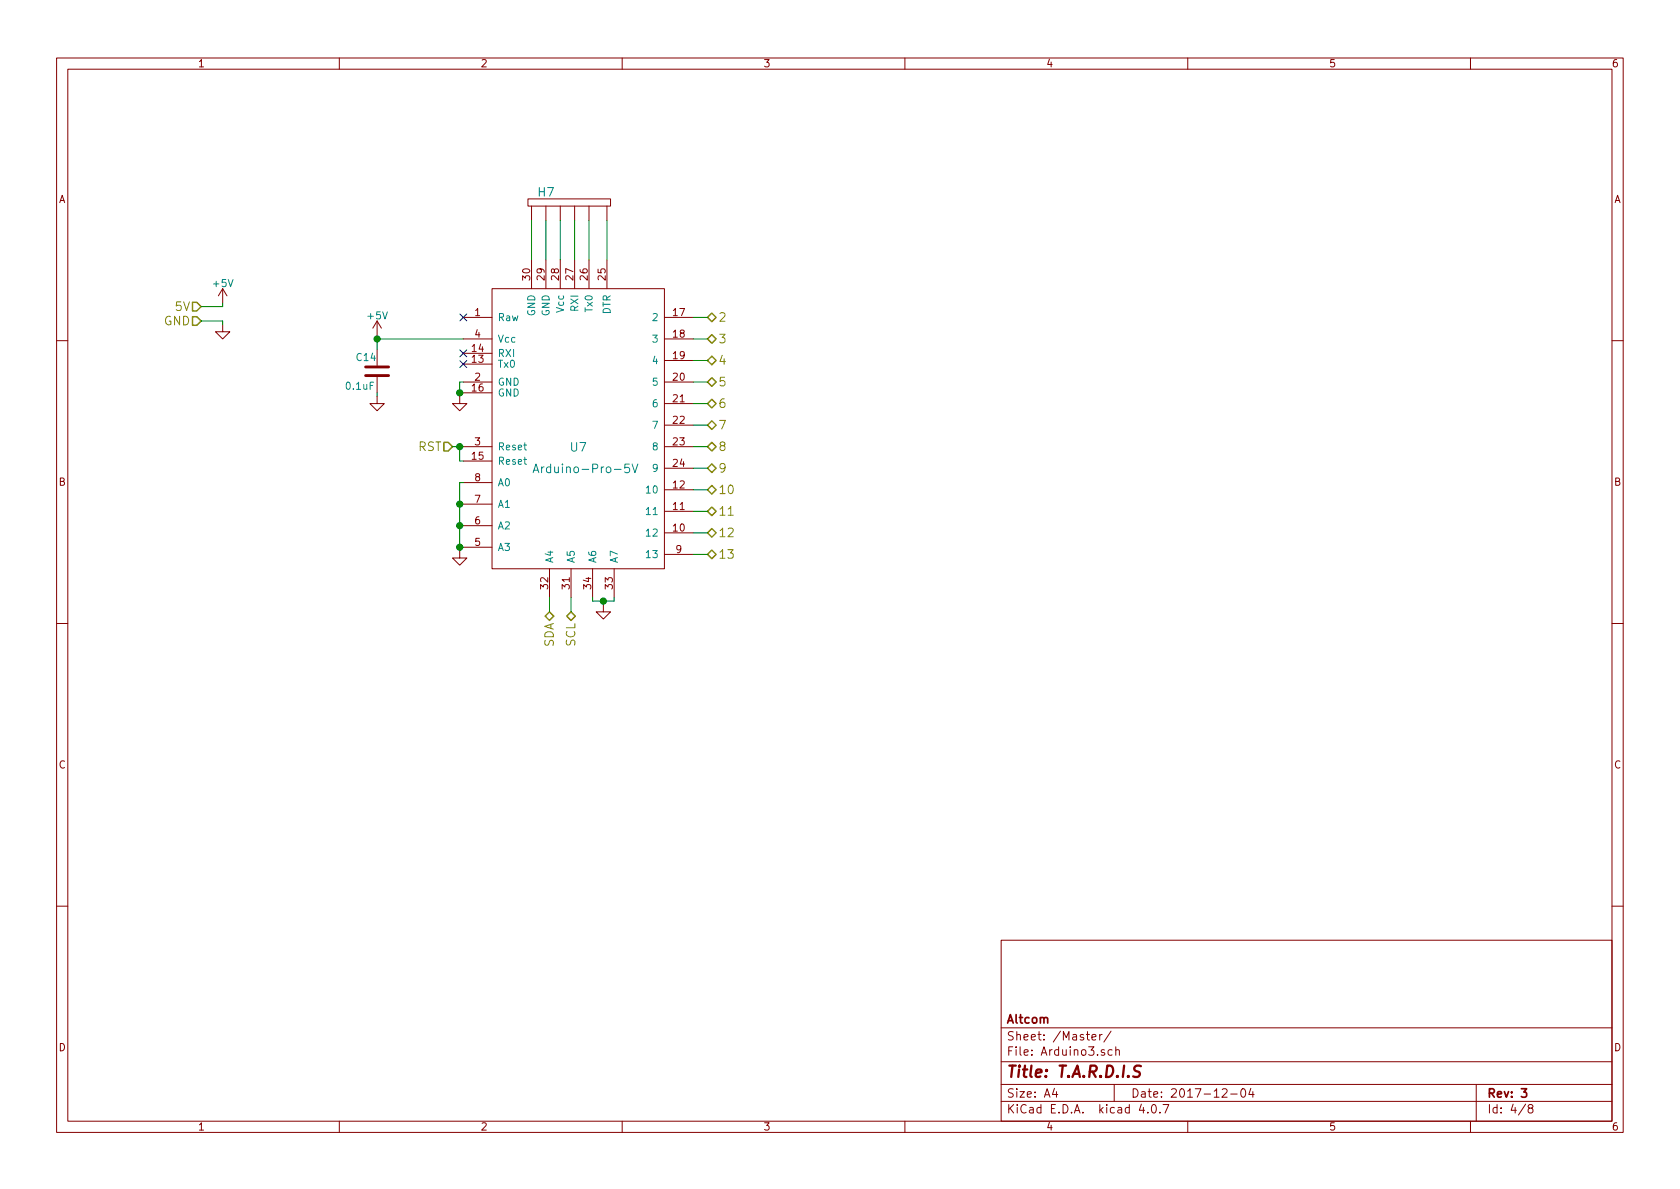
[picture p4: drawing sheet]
EESchema Schematic File Version 2
LIBS:Tardis-rescue
LIBS:power
LIBS:device
LIBS:transistors
LIBS:conn
LIBS:linear
LIBS:regul
LIBS:74xx
LIBS:cmos4000
LIBS:adc-dac
LIBS:memory
LIBS:xilinx
LIBS:microcontrollers
LIBS:dsp
LIBS:microchip
LIBS:analog_switches
LIBS:motorola
LIBS:texas
LIBS:intel
LIBS:audio
LIBS:interface
LIBS:digital-audio
LIBS:philips
LIBS:display
LIBS:cypress
LIBS:siliconi
LIBS:opto
LIBS:atmel
LIBS:contrib
LIBS:valves
LIBS:Tardis
LIBS:Tardis-cache
EELAYER 25 0
EELAYER END
$Descr A4 11693 8268
encoding utf-8
Sheet 4 8
Title "T.A.R.D.I.S"
Date "2017-12-04"
Rev "3"
Comp "Altcom"
Comment1 ""
Comment2 ""
Comment3 ""
Comment4 ""
$EndDescr
$Comp
L Arduino-Pro-5V U7
U 1 1
P 4575 2600
F 0 "U7" H 4025 2100 60  0000 C CNN
F 1 "Arduino-Pro-5V" H 4075 1950 60  0000 C CNN
F 2 "" H 4875 2400 60  0001 C CNN
F 3 "" H 4875 2400 60  0001 C CNN
	1    4575 2600
	1    0    0    -1  
$EndComp
Text HLabel 3150 3100 0    60   Input ~ 0
RST
Text HLabel 3975 4250 3    60   BiDi ~ 0
SCL
Text HLabel 3825 4250 3    60   BiDi ~ 0
SDA
Text HLabel 4925 2200 2    60   BiDi ~ 0
2
Text HLabel 4925 2350 2    60   BiDi ~ 0
3
Text HLabel 4925 2500 2    60   BiDi ~ 0
4
Text HLabel 4925 2650 2    60   BiDi ~ 0
5
Text HLabel 4925 2800 2    60   BiDi ~ 0
6
Text HLabel 4925 2950 2    60   BiDi ~ 0
7
Text HLabel 4925 3100 2    60   BiDi ~ 0
8
Text HLabel 4925 3250 2    60   BiDi ~ 0
9
Text HLabel 4925 3400 2    60   BiDi ~ 0
10
Text HLabel 4925 3550 2    60   BiDi ~ 0
11
Text HLabel 4925 3700 2    60   BiDi ~ 0
12
Text HLabel 4925 3850 2    60   BiDi ~ 0
13
NoConn ~ 3225 2200
$Comp
L C C14
U 1 1
P 2625 2575
F 0 "C14" H 2475 2675 50  0000 L CNN
F 1 "0.1uF" H 2400 2475 50  0000 L CNN
F 2 "" H 2663 2425 50  0001 C CNN
F 3 "" H 2625 2575 50  0001 C CNN
	1    2625 2575
	1    0    0    -1  
$EndComp
Wire Wire Line
	2625 2750 2625 2725
Wire Wire Line
	4825 2200 4925 2200
Wire Wire Line
	4825 2350 4925 2350
Wire Wire Line
	4825 2500 4925 2500
Wire Wire Line
	4825 2650 4925 2650
Wire Wire Line
	4825 2800 4925 2800
Wire Wire Line
	4925 2950 4825 2950
Wire Wire Line
	4825 3100 4925 3100
Wire Wire Line
	4825 3250 4925 3250
Wire Wire Line
	4925 3400 4825 3400
Wire Wire Line
	4825 3550 4925 3550
Wire Wire Line
	4925 3700 4825 3700
Wire Wire Line
	4825 3850 4925 3850
Wire Wire Line
	3825 4150 3825 4250
Wire Wire Line
	3975 4150 3975 4250
Wire Wire Line
	2625 2325 2625 2425
Connection ~ 2625 2350
Wire Wire Line
	3150 3100 3225 3100
$Comp
L Header1 H7
U 1 1
P 3900 1425
F 0 "H7" H 3800 1525 60  0000 C CNN
F 1 "Header1" H 3900 1450 60  0001 C CNN
F 2 "" H 3900 1425 60  0001 C CNN
F 3 "" H 3900 1425 60  0001 C CNN
	1    3900 1425
	1    0    0    -1  
$EndComp
Wire Wire Line
	3900 1800 3900 1525
Wire Wire Line
	4000 1800 4000 1525
Wire Wire Line
	4100 1800 4100 1525
Wire Wire Line
	4225 1800 4225 1525
Wire Wire Line
	3225 3200 3200 3200
Wire Wire Line
	3200 3200 3200 3100
Connection ~ 3200 3100
Wire Wire Line
	3225 3350 3200 3350
Wire Wire Line
	3200 3350 3200 3825
Wire Wire Line
	3200 3800 3225 3800
Wire Wire Line
	3225 3650 3200 3650
Connection ~ 3200 3650
Wire Wire Line
	3225 3500 3200 3500
Connection ~ 3200 3500
Wire Wire Line
	4125 4150 4125 4175
Wire Wire Line
	4125 4175 4275 4175
Wire Wire Line
	4275 4175 4275 4150
$Comp
L GND-RESCUE-Tardis #PWR054
U 1 1
P 3200 3825
F 0 "#PWR054" H 3200 3575 50  0001 C CNN
F 1 "GND" H 3200 3675 50  0001 C CNN
F 2 "" H 3200 3825 50  0001 C CNN
F 3 "" H 3200 3825 50  0001 C CNN
	1    3200 3825
	1    0    0    -1  
$EndComp
$Comp
L GND-RESCUE-Tardis #PWR055
U 1 1
P 4200 4200
F 0 "#PWR055" H 4200 3950 50  0001 C CNN
F 1 "GND" H 4200 4050 50  0001 C CNN
F 2 "" H 4200 4200 50  0001 C CNN
F 3 "" H 4200 4200 50  0001 C CNN
	1    4200 4200
	1    0    0    -1  
$EndComp
Connection ~ 3200 3800
Wire Wire Line
	4200 4200 4200 4175
Connection ~ 4200 4175
Wire Wire Line
	3800 1800 3800 1525
Wire Wire Line
	3700 1525 3700 1800
NoConn ~ 3225 2450
NoConn ~ 3225 2525
Wire Wire Line
	3225 2725 3200 2725
Wire Wire Line
	3200 2650 3200 2750
Text HLabel 1400 2225 0    60   Input ~ 0
GND
$Comp
L GND-RESCUE-Tardis #PWR056
U 1 1
P 1550 2250
F 0 "#PWR056" H 1550 2000 50  0001 C CNN
F 1 "GND" H 1550 2100 50  0001 C CNN
F 2 "" H 1550 2250 50  0001 C CNN
F 3 "" H 1550 2250 50  0001 C CNN
	1    1550 2250
	1    0    0    -1  
$EndComp
Wire Wire Line
	1400 2225 1550 2225
Wire Wire Line
	1550 2225 1550 2250
$Comp
L +5V #PWR057
U 1 1
P 1550 2100
F 0 "#PWR057" H 1550 1950 50  0001 C CNN
F 1 "+5V" H 1550 2240 50  0000 C CNN
F 2 "" H 1550 2100 50  0001 C CNN
F 3 "" H 1550 2100 50  0001 C CNN
	1    1550 2100
	1    0    0    -1  
$EndComp
Text HLabel 1400 2125 0    60   Input ~ 0
5V
Wire Wire Line
	1400 2125 1550 2125
Wire Wire Line
	1550 2125 1550 2100
$Comp
L +5V #PWR058
U 1 1
P 2625 2325
F 0 "#PWR058" H 2625 2175 50  0001 C CNN
F 1 "+5V" H 2625 2465 50  0000 C CNN
F 2 "" H 2625 2325 50  0001 C CNN
F 3 "" H 2625 2325 50  0001 C CNN
	1    2625 2325
	1    0    0    -1  
$EndComp
Wire Wire Line
	2625 2350 3225 2350
$Comp
L GND-RESCUE-Tardis #PWR059
U 1 1
P 2625 2750
F 0 "#PWR059" H 2625 2500 50  0001 C CNN
F 1 "GND" H 2625 2600 50  0001 C CNN
F 2 "" H 2625 2750 50  0001 C CNN
F 3 "" H 2625 2750 50  0001 C CNN
	1    2625 2750
	1    0    0    -1  
$EndComp
Wire Wire Line
	3200 2650 3225 2650
$Comp
L GND-RESCUE-Tardis #PWR060
U 1 1
P 3200 2750
F 0 "#PWR060" H 3200 2500 50  0001 C CNN
F 1 "GND" H 3200 2600 50  0001 C CNN
F 2 "" H 3200 2750 50  0001 C CNN
F 3 "" H 3200 2750 50  0001 C CNN
	1    3200 2750
	1    0    0    -1  
$EndComp
Connection ~ 3200 2725
$EndSCHEMATC
